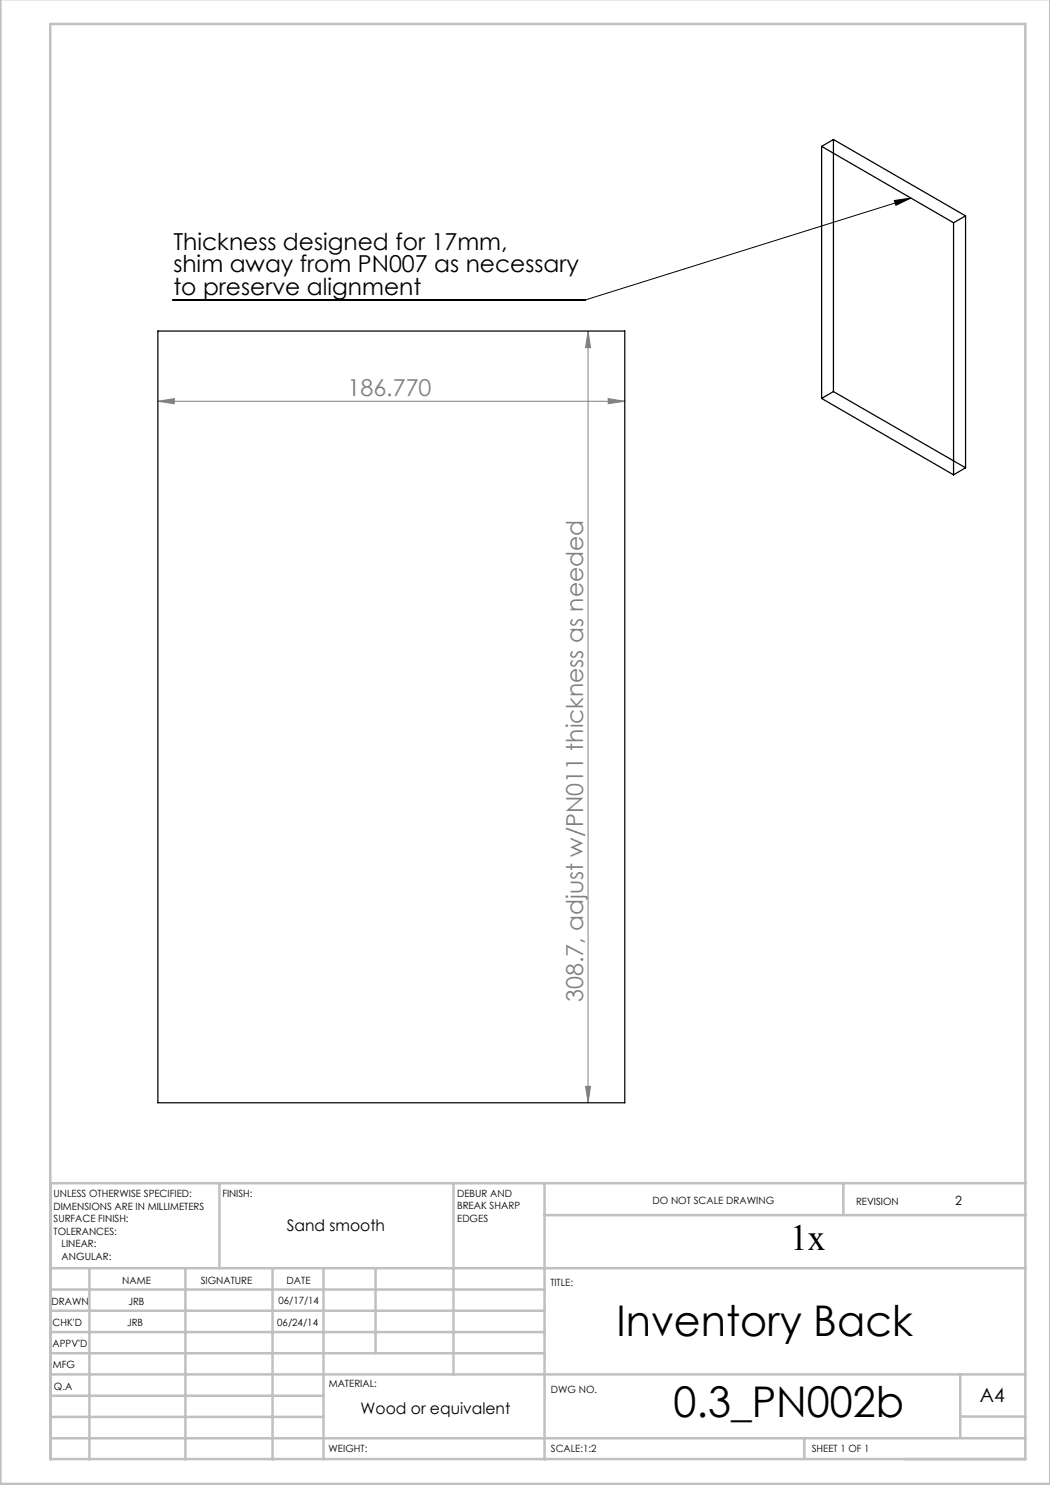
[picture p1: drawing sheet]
<svg xmlns="http://www.w3.org/2000/svg" width="210mm" height="297mm" viewBox="0 0 210 297" stroke-linecap="round" stroke-linejoin="round" font-family="sans-serif">
<path d="M182.2 39.6l-65.2 20.4h-82.4M178.9 40.1l3.3-.5-3 1.5z" fill="none" stroke="#000" stroke-width=".2"/>
<path d="M117.6 66.2l.5 3.3h-1zM117.6 66.2v154.4M121.6 79.7l3.4 .6-3.4 .4zM31.6 80.3l3.3-.6v1zM31.6 80.3h93.4M117.1 217.3h1l-.5 3.3z" fill="none" stroke="#808080" stroke-width=".2"/>
<g fill="none" stroke="#c0c0c0" stroke-width=".5">
<path d="M.1 -.1v296.9h209.9v-296.9M10.1 4.8h195v287h-195zM43.9 236.6v17M90.7 236.6v38.3M108.9 236.6v55.3M168.7 236.6v6.3M205.1 236.6h-195v55.3M10.1 253.6h195M10.1 257.9h98.8M17.9 253.6v38.3M37.1 253.6v38.3M54.5 253.6v38.3"/>
<path d="M64.7 253.6v38.3M75.1 253.6v17M108.9 243h96.2M10.1 270.6h98.8M10.1 266.4h98.8M10.1 262.1h98.8M10.1 279.1h54.6M10.1 274.9h195M192.1 274.8v12.7M10.1 287.7h195M10.1 283.4h54.6M160.9 287.5v4.3"/>
<path d="M192.1 283.3h13"/>
</g>
<path d="M178.9 40.1l3.3-.5-3 1.5z" fill="#000"/>
<g fill="#808080">
<path d="M121.6 79.7l3.4 .6-3.4 .4zM31.6 80.3l3.3-.6v1z"/>
<path d="M117.1 217.3h1l-.5 3.3zM117.6 66.2l.5 3.3h-1z"/>
</g>
<g fill="none" stroke="#000" stroke-width=".25">
<path d="M164.3 29.3v50.4M164.3 29.3l26.4 15.3M166.7 27.9v50.4M166.7 27.9l-2.4 1.4M166.7 27.9l26.4 15.3M190.7 44.6v50.4M193.1 43.2v50.4M193.1 43.2l-2.4 1.4M31.6 66.2h93.4v154.4h-93.4zM164.3 79.7l26.4 15.3M166.7 78.3l-2.4 1.4M166.7 78.3l26.4 15.3"/>
<path d="M193.1 93.6l-2.4 1.4"/>
</g>
<g font-size="8.5">
<text x="123.3" y="267.2">Inventory Back</text>
<text x="134.7" y="283.5">0.3_PN002b</text>
</g>
<text font-size="7.3" x="158" y="249.9">1x</text>
<g font-size="4.7">
<text x="34.7" y="49.9">Thickness designed for 17mm,</text>
<text x="34.7" y="54.4">shim away from PN007 as necessary</text>
<text x="34.7" y="59">to preserve alignment</text>
</g>
<g font-size="4.7" fill="#808080">
<text x="69.5" y="79.2">186.770</text>
<text x="116.6" y="200.4" transform="rotate(-90 116.6 200.4)">308.7, adjust w/PN011 thickness as needed</text>
</g>
<text font-size="3.9" x="196" y="280.4">A4</text>
<g font-size="3.2">
<text x="57.4" y="246.3">Sand smooth</text>
<text x="72.1" y="282.8">Wood or equivalent</text>
</g>
<text font-size="2.5" x="191.1" y="240.9">2</text>
<g font-size="2">
<text x="10.7" y="239.5">UNLESS OTHERWISE SPECIFIED:</text>
<text x="44.5" y="239.5">FINISH:</text>
<text x="91.4" y="239.4">DEBUR AND</text>
<text x="10.7" y="242">DIMENSIONS ARE IN MILLIMETERS</text>
<text x="10.7" y="244.5">SURFACE FINISH:</text>
<text x="91.4" y="241.9">BREAK SHARP</text>
<text x="91.4" y="244.4">EDGES</text>
<text x="130.5" y="240.8">DO NOT SCALE DRAWING</text>
<text x="171.2" y="241">REVISION</text>
<text x="10.7" y="247">TOLERANCES:</text>
<text x="12.3" y="249.5">LINEAR:</text>
<text x="12.3" y="252">ANGULAR:</text>
<text x="24.4" y="256.9">NAME</text>
<text x="40.1" y="256.8">SIGNATURE</text>
<text x="57.3" y="256.8">DATE</text>
<text x="110.1" y="257.1">TITLE:</text>
<text x="10.3" y="260.9">DRAWN</text>
<text x="25.7" y="261">JRB</text>
<text x="55.7" y="260.8">06/17/14</text>
<text x="10.5" y="269.3">APPV'D</text>
<text x="10.5" y="265.2">CHK'D</text>
<text x="25.4" y="265.2">JRB</text>
<text x="55.4" y="265.2">06/24/14</text>
<text x="10.6" y="273.6">MFG</text>
<text x="10.8" y="278">Q.A</text>
<text x="65.8" y="277.4">MATERIAL:</text>
<text x="110.2" y="278.5">DWG NO.</text>
<text x="65.7" y="290.4">WEIGHT:</text>
<text x="110.2" y="290.5">SCALE:1:2</text>
<text x="162.4" y="290.4">SHEET 1 OF 1</text>
</g>
</svg>
